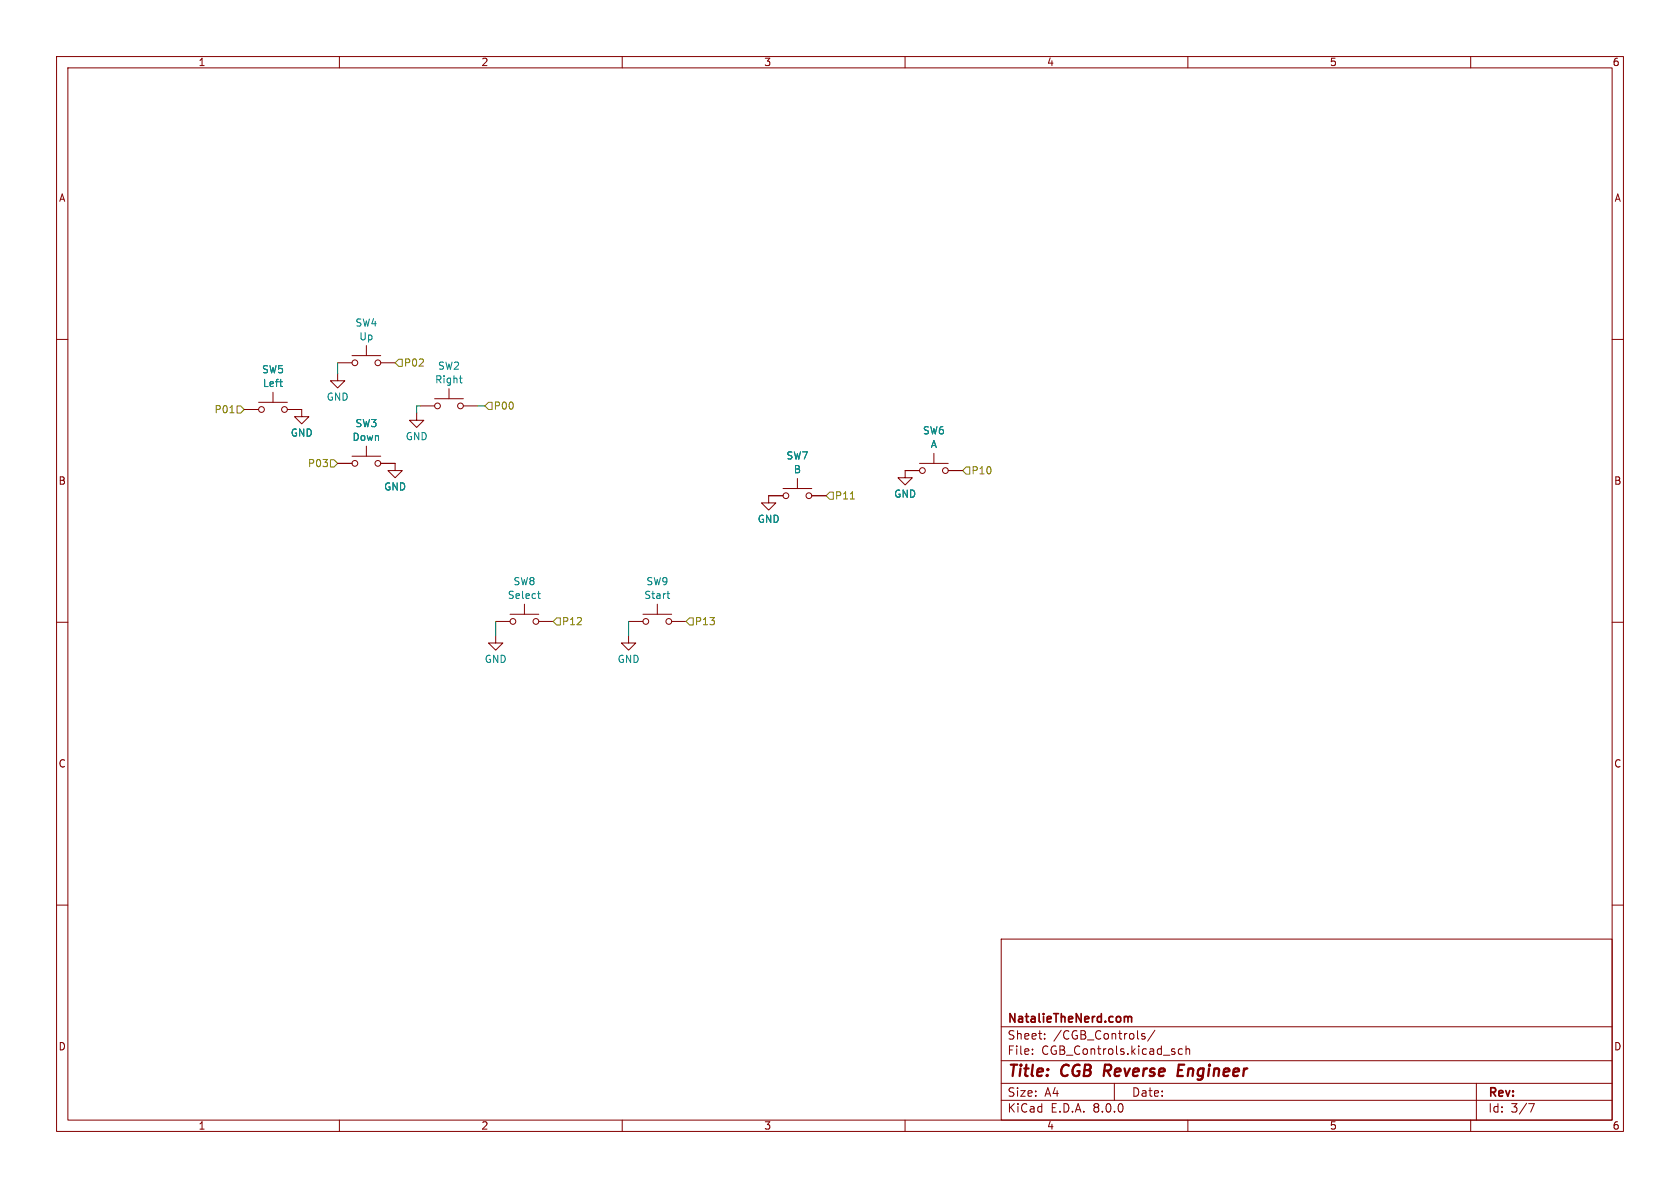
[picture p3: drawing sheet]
<svg xmlns="http://www.w3.org/2000/svg" width="297mm" height="210mm" viewBox="0 0 297 210" stroke-linecap="round" stroke-linejoin="round" font-family="sans-serif">
<g fill="none" stroke="#840000" stroke-width=".18">
<path d="M10 10h277v190h-277zM12 12h273v186h-273zM60 10v2M110 10v2M160 10v2M210 10v2M260 10v2M10 60h2M285 60h2M43.2 72.4h2.5M45.7 71.1h5.1M48.3 69.3v1.8"/>
<path d="M50.8 72.4h2.5v1.3h1.3l-1.3 1.2-1.2-1.2h1.2M59.7 66v1.3h1.3l-1.3 1.3-1.3-1.3h1.3M59.7 64.1h2.5M62.2 62.9h5.1M64.8 61.1v1.8M64.8 78.9v1.7M67.3 64.1h2.5M73.7 73v1.3h1.2l-1.2 1.3-1.3-1.3h1.3M74.3 71.8h2.5M76.8 70.5h5.1M79.4 68.7v1.8M81.9 71.8h2.6"/>
<path d="M59.7 81.9h2.5M62.2 80.6h5.1M67.3 81.9h2.5v1.3h1.3l-1.3 1.3-1.2-1.3h1.2M138.4 87.6h-2.5v1.3h1.3l-1.3 1.3-1.3-1.3h1.3M138.4 86.4h5.1M141 84.6v1.8M143.5 87.6h2.5M162.6 83.2h-2.6v1.3h1.3l-1.3 1.2-1.3-1.2h1.3M162.6 81.9h5M165.1 80.1v1.8M167.6 83.2h2.6M10 110h2"/>
<path d="M87.6 112.4v1.3h1.3l-1.3 1.2-1.2-1.2h1.2M87.6 109.9h2.6M90.2 108.6h5M92.7 106.8v1.8M95.2 109.9h2.6M111.1 112.4v1.3h1.3l-1.3 1.2-1.2-1.2h1.2M111.1 109.9h2.6M113.7 108.6h5M116.2 106.8v1.8M118.7 109.9h2.6M285 110h2M10 160h2"/>
<path d="M285 160h2M177 166h108v32h-108zM60 198v2M110 198v2M160 198v2M177 194.5h108M177 191.5h108M177 187.5h108M177 181.5h108M182.5 186.3v.1M182.5 185.5v.1M184.7 183.6v.1"/>
<path d="M184.7 182.8v.1M197 191.5v3M202.4 182.8l-.4-.1-.2 .2 .1 .2 .5 .2v.3h-.6M204.2 182.1l-1.3 2M209 185.5l-.4-.1-.3 .3v.4l.2 .2h.5M209.7 185.5l.2-.1 .3 .1 .1 .9M209.7 184.9v1.5M210 198v2M260 198v2M261 191.5v6.5M270.2 195.1h1l-.6 1.5"/>
<circle cx="46.2" cy="72.4" r=".51"/>
<circle cx="50.3" cy="72.4" r=".51"/>
<circle cx="62.7" cy="64.1" r=".51"/>
<circle cx="66.8" cy="64.1" r=".51"/>
<circle cx="77.3" cy="71.8" r=".51"/>
<circle cx="81.4" cy="71.8" r=".51"/>
<circle cx="62.7" cy="81.9" r=".51"/>
<circle cx="66.8" cy="81.9" r=".51"/>
<circle cx="138.9" cy="87.6" r=".51"/>
<circle cx="143" cy="87.6" r=".51"/>
<circle cx="163.1" cy="83.2" r=".51"/>
<circle cx="167.1" cy="83.2" r=".51"/>
<circle cx="90.7" cy="109.9" r=".51"/>
<circle cx="94.7" cy="109.9" r=".51"/>
<circle cx="114.2" cy="109.9" r=".51"/>
<circle cx="118.2" cy="109.9" r=".51"/>
</g>
<path d="M195.4 188.2l-.3 2M208.3 189.2h.7M209.4 188.2h-1l-.2 2h.9" fill="none" stroke="#840000" stroke-width=".4"/>
<path d="M198.8 179.8l.4-.1 .2 .2M199.4 179.9l.2-.2 .4 .1 .1 .9M199.4 179.9v.8" fill="none" stroke="#840000" stroke-width=".3"/>
<path d="M49.4 67.5h.5M49.8 68.3h.1M81.2 66.8h.5M81.5 67.6l.2 .1M95 104.9h.5M95.2 104.5v1.1l.3 .2M117.9 104.9h.5M118.1 105.6l.3 .2" fill="none" stroke="#008484" stroke-width=".18"/>
<path d="M40.7 73h.7M41.9 71.8h.6l.7 .6-.7 .6h-.6zM70.5 63.5h.6v1.3h-.6l-.7-.7zM86.4 71.1h.6v1.3h-.6l-.7-.6zM58.4 81.3h.7l.6 .6-.6 .7h-.7zM146.7 87h.6v1.3h-.6l-.7-.7zM150.3 88.2h.8M170.8 82.6h.6v1.2h-.6l-.6-.6zM97.8 109.9l.6-.7h.7v1.3h-.7zM121.9 109.2h.7v1.3h-.7l-.6-.6z" fill="none" stroke="#848400" stroke-width=".18"/>
<path d="M59.7 64.1v1.9M74.3 71.8h-.6v1.2M84.5 71.8h1.2M87.6 109.9v2.5M111.1 109.9v2.5" fill="none" stroke="#008400" stroke-width=".18"/>
<g font-size="2.8" fill="#840000">
<text x="178" y="190.9">Title:</text>
<text x="187.7" y="190.9">CGB</text>
<text x="196" y="190.9">Reverse</text>
<text x="209.8" y="190.9">Engineer</text>
</g>
<g font-size="2.1" fill="#840000">
<text x="178" y="184">Sheet:</text>
<text x="178" y="181.2">NatalieTheNerd.com</text>
<text x="186.2" y="184">/CGB_Controls/</text>
<text x="178" y="186.7">File:</text>
<text x="184.1" y="186.7">CGB_Controls.kicad_sch</text>
<text x="178" y="196.9">KiCad</text>
<text x="178" y="194.1">Size:</text>
<text x="184.7" y="194.1">A4</text>
<text x="185.7" y="196.9">E.D.A.</text>
<text x="193.3" y="196.9">8.0.0</text>
<text x="200" y="194.1">Date:</text>
<text x="263" y="194.3">Rev:</text>
<text x="263" y="196.9">Id:</text>
<text x="267.1" y="196.9">3/7</text>
</g>
<g font-size="1.8" fill="#840000">
<text x="35" y="11.9">1</text>
<text x="85" y="11.9">2</text>
<text x="135" y="11.9">3</text>
<text x="185" y="11.9">4</text>
<text x="235" y="11.9">5</text>
<text x="285" y="11.9">6</text>
<text x="10.3" y="35.9">A</text>
<text x="285.3" y="35.9">A</text>
<text x="10.3" y="85.9">B</text>
<text x="285.3" y="85.9">B</text>
<text x="10.3" y="135.9">C</text>
<text x="285.3" y="135.9">C</text>
<text x="10.3" y="185.9">D</text>
<text x="285.3" y="185.9">D</text>
<text x="35" y="199.9">1</text>
<text x="85" y="199.9">2</text>
<text x="135" y="199.9">3</text>
<text x="185" y="199.9">4</text>
<text x="235" y="199.9">5</text>
<text x="285" y="199.9">6</text>
</g>
<g font-size="1.8" fill="#008484">
<text x="62.7" y="57.9">SW4</text>
<text x="63.4" y="60.4">Up</text>
<text x="77.3" y="65.6">SW2</text>
<text x="46.2" y="66.2">SW5</text>
<text x="46.4" y="68.6">Left</text>
<text x="57.7" y="71">GND</text>
<text x="76.8" y="68">Right</text>
<text x="51.3" y="77.4">GND</text>
<text x="62.7" y="75.7">SW3</text>
<text x="163.1" y="77">SW6</text>
<text x="62.2" y="78.1">Down</text>
<text x="71.6" y="78">GND</text>
<text x="138.9" y="81.4">SW7</text>
<text x="140.2" y="83.9">B</text>
<text x="164.5" y="79.4">A</text>
<text x="67.8" y="86.9">GND</text>
<text x="158" y="88.2">GND</text>
<text x="133.9" y="92.6">GND</text>
<text x="89.7" y="106.1">Select</text>
<text x="90.7" y="103.7">SW8</text>
<text x="113.8" y="106.1">Start</text>
<text x="114.2" y="103.7">SW9</text>
<text x="85.6" y="117.4">GND</text>
<text x="109.1" y="117.4">GND</text>
</g>
<g font-size="1.8" fill="#848400">
<text x="71.3" y="65">P02</text>
<text x="37.8" y="73.3">P01</text>
<text x="87.2" y="72.6">P00</text>
<text x="54.3" y="82.8">P03</text>
<text x="147.5" y="88.5">P11</text>
<text x="171.6" y="84">P10</text>
<text x="99.3" y="110.7">P12</text>
<text x="122.7" y="110.7">P13</text>
</g>
</svg>
